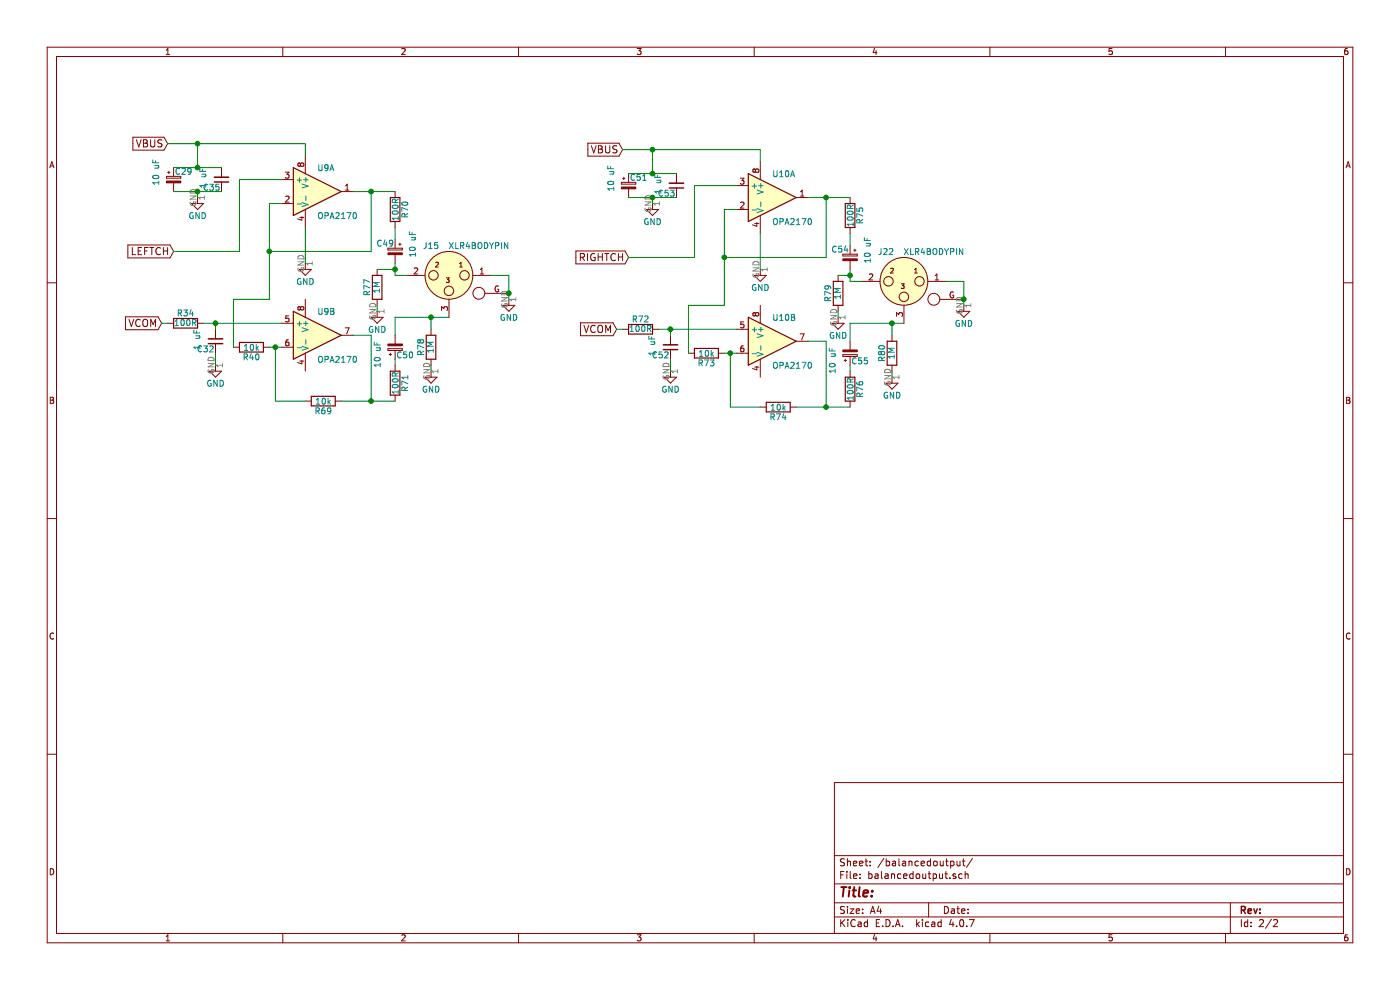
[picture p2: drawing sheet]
EESchema Schematic File Version 2
LIBS:power
LIBS:device
LIBS:switches
LIBS:relays
LIBS:motors
LIBS:transistors
LIBS:conn
LIBS:linear
LIBS:regul
LIBS:74xx
LIBS:cmos4000
LIBS:adc-dac
LIBS:memory
LIBS:xilinx
LIBS:microcontrollers
LIBS:dsp
LIBS:microchip
LIBS:analog_switches
LIBS:motorola
LIBS:texas
LIBS:intel
LIBS:audio
LIBS:interface
LIBS:digital-audio
LIBS:philips
LIBS:display
LIBS:cypress
LIBS:siliconi
LIBS:opto
LIBS:atmel
LIBS:contrib
LIBS:valves
LIBS:pcm2900
LIBS:xlr4
LIBS:AudioMapperUSB-cache
EELAYER 25 0
EELAYER END
$Descr A4 11693 8268
encoding utf-8
Sheet 2 2
Title ""
Date ""
Rev ""
Comp ""
Comment1 ""
Comment2 ""
Comment3 ""
Comment4 ""
$EndDescr
$Comp
L XLR4BODYPIN J15
U 1 1
P 3750 2300
F 0 "J15" H 3900 2550 50  0000 C CNN
F 1 "XLR4BODYPIN" H 3500 2550 50  0000 C CNN
F 2 "AudioMapperUSB:IOXLR3MEH" H 3750 2300 50  0001 C CNN
F 3 "" H 3750 2300 50  0001 C CNN
	1    3750 2300
	-1   0    0    -1  
$EndComp
Text GLabel 1400 1200 0    60   Input ~ 0
VBUS
$Comp
L CP_Small C29
U 1 1
P 1450 1500
F 0 "C29" H 1460 1570 50  0000 L CNN
F 1 "10 uF" V 1300 1450 50  0000 L CNN
F 2 "AudioMapperUSB:CP_1206_HandSoldering" H 1450 1500 50  0001 C CNN
F 3 "" H 1450 1500 50  0001 C CNN
F 4 " C7171" H 1450 1500 60  0001 C CNN "LCSC"
	1    1450 1500
	1    0    0    -1  
$EndComp
$Comp
L C_Small C35
U 1 1
P 1850 1500
F 0 "C35" H 1860 1570 50  0000 L CNN
F 1 "1 uF" V 2000 1400 50  0000 L CNN
F 2 "Capacitors_SMD:C_0805_HandSoldering" H 1850 1500 50  0001 C CNN
F 3 "" H 1850 1500 50  0001 C CNN
F 4 "C28323" H 1850 1500 60  0001 C CNN "LCSC"
	1    1850 1500
	-1   0    0    1   
$EndComp
$Comp
L GND #PWR41
U 1 1
P 1650 1650
F 0 "#PWR41" H 1650 1400 50  0001 C CNN
F 1 "GND" H 1650 1500 50  0000 C CNN
F 2 "" H 1650 1650 50  0001 C CNN
F 3 "" H 1650 1650 50  0001 C CNN
	1    1650 1650
	1    0    0    -1  
$EndComp
$Comp
L LM358 U9
U 1 1
P 2650 1600
F 0 "U9" H 2650 1800 50  0000 L CNN
F 1 "OPA2170" H 2650 1400 50  0000 L CNN
F 2 "Housings_SOIC:SOIC-8_3.9x4.9mm_Pitch1.27mm" H 2650 1600 50  0001 C CNN
F 3 "" H 2650 1600 50  0001 C CNN
F 4 "C56285" H 2650 1600 60  0001 C CNN "LCSC"
	1    2650 1600
	1    0    0    -1  
$EndComp
Text GLabel 1450 2100 0    60   Input ~ 0
LEFTCH
$Comp
L GND #PWR43
U 1 1
P 2550 2200
F 0 "#PWR43" H 2550 1950 50  0001 C CNN
F 1 "GND" H 2550 2050 50  0000 C CNN
F 2 "" H 2550 2200 50  0001 C CNN
F 3 "" H 2550 2200 50  0001 C CNN
	1    2550 2200
	1    0    0    -1  
$EndComp
$Comp
L LM358 U9
U 2 1
P 2650 2800
F 0 "U9" H 2650 3000 50  0000 L CNN
F 1 "OPA2170" H 2650 2600 50  0000 L CNN
F 2 "Housings_SOIC:SOIC-8_3.9x4.9mm_Pitch1.27mm" H 2650 2800 50  0001 C CNN
F 3 "" H 2650 2800 50  0001 C CNN
F 4 "C56285" H 2650 2800 60  0001 C CNN "LCSC"
	2    2650 2800
	1    0    0    -1  
$EndComp
$Comp
L R R40
U 1 1
P 2100 2900
F 0 "R40" V 2180 2900 50  0000 C CNN
F 1 "10k" V 2100 2900 50  0000 C CNN
F 2 "Resistors_SMD:R_0805_HandSoldering" V 2030 2900 50  0001 C CNN
F 3 "" H 2100 2900 50  0001 C CNN
F 4 "C17414" V 2100 2900 60  0001 C CNN "LCSC"
	1    2100 2900
	0    1    1    0   
$EndComp
$Comp
L R R69
U 1 1
P 2700 3350
F 0 "R69" V 2780 3350 50  0000 C CNN
F 1 "10k" V 2700 3350 50  0000 C CNN
F 2 "Resistors_SMD:R_0805_HandSoldering" V 2630 3350 50  0001 C CNN
F 3 "" H 2700 3350 50  0001 C CNN
F 4 "C17414" V 2700 3350 60  0001 C CNN "LCSC"
	1    2700 3350
	0    1    1    0   
$EndComp
Text GLabel 1350 2700 0    60   Input ~ 0
VCOM
$Comp
L GND #PWR46
U 1 1
P 4250 2500
F 0 "#PWR46" H 4250 2250 50  0001 C CNN
F 1 "GND" H 4250 2350 50  0000 C CNN
F 2 "" H 4250 2500 50  0001 C CNN
F 3 "" H 4250 2500 50  0001 C CNN
	1    4250 2500
	1    0    0    -1  
$EndComp
$Comp
L R R70
U 1 1
P 3300 1750
F 0 "R70" V 3380 1750 50  0000 C CNN
F 1 "100R" V 3300 1750 50  0000 C CNN
F 2 "Resistors_SMD:R_0805_HandSoldering" V 3230 1750 50  0001 C CNN
F 3 "" H 3300 1750 50  0001 C CNN
F 4 "C17408" V 3300 1750 60  0001 C CNN "LCSC"
	1    3300 1750
	1    0    0    -1  
$EndComp
$Comp
L CP_Small C49
U 1 1
P 3300 2100
F 0 "C49" H 3310 2170 50  0000 L CNN
F 1 "10 uF" V 3150 2050 50  0000 L CNN
F 2 "AudioMapperUSB:CP_1206_HandSoldering" H 3300 2100 50  0001 C CNN
F 3 "" H 3300 2100 50  0001 C CNN
F 4 " C7171" H 3300 2100 60  0001 C CNN "LCSC"
	1    3300 2100
	-1   0    0    -1  
$EndComp
$Comp
L C_Small C32
U 1 1
P 1800 2850
F 0 "C32" H 1810 2920 50  0000 L CNN
F 1 "1 uF" V 1950 2750 50  0000 L CNN
F 2 "Capacitors_SMD:C_0805_HandSoldering" H 1800 2850 50  0001 C CNN
F 3 "" H 1800 2850 50  0001 C CNN
F 4 "C28323" H 1800 2850 60  0001 C CNN "LCSC"
	1    1800 2850
	-1   0    0    1   
$EndComp
$Comp
L GND #PWR42
U 1 1
P 1800 3050
F 0 "#PWR42" H 1800 2800 50  0001 C CNN
F 1 "GND" H 1800 2900 50  0000 C CNN
F 2 "" H 1800 3050 50  0001 C CNN
F 3 "" H 1800 3050 50  0001 C CNN
	1    1800 3050
	1    0    0    -1  
$EndComp
$Comp
L R R34
U 1 1
P 1550 2700
F 0 "R34" V 1630 2700 50  0000 C CNN
F 1 "100R" V 1550 2700 50  0000 C CNN
F 2 "Resistors_SMD:R_0805_HandSoldering" V 1480 2700 50  0001 C CNN
F 3 "" H 1550 2700 50  0001 C CNN
F 4 "C17408" V 1550 2700 60  0001 C CNN "LCSC"
	1    1550 2700
	0    -1   -1   0   
$EndComp
Wire Wire Line
	1450 1600 1850 1600
Wire Wire Line
	1650 1650 1650 1600
Connection ~ 1650 1600
Wire Wire Line
	1450 1400 1850 1400
Wire Wire Line
	1650 1200 1650 1400
Connection ~ 1650 1400
Wire Wire Line
	2550 1200 2550 1300
Wire Wire Line
	2350 1700 2250 1700
Wire Wire Line
	2250 1700 2250 2500
Wire Wire Line
	2250 2100 3100 2100
Wire Wire Line
	3100 2100 3100 1600
Wire Wire Line
	1400 1200 2550 1200
Connection ~ 1650 1200
Wire Wire Line
	1450 2100 2000 2100
Wire Wire Line
	2000 2100 2000 1500
Wire Wire Line
	2000 1500 2350 1500
Wire Wire Line
	2550 2200 2550 1900
Wire Wire Line
	1950 2900 1950 2500
Wire Wire Line
	1950 2500 2250 2500
Connection ~ 2250 2100
Wire Wire Line
	2250 2900 2350 2900
Wire Wire Line
	2300 2900 2300 3350
Wire Wire Line
	2300 3350 2550 3350
Connection ~ 2300 2900
Wire Wire Line
	2950 2800 3100 2800
Wire Wire Line
	3100 2800 3100 3350
Wire Wire Line
	2850 3350 3300 3350
Connection ~ 3100 1600
Wire Wire Line
	1700 2700 2350 2700
Wire Wire Line
	1800 2750 1800 2700
Connection ~ 1800 2700
Wire Wire Line
	1800 3050 1800 2950
Wire Wire Line
	1400 2700 1350 2700
Wire Wire Line
	2950 1600 3300 1600
Wire Wire Line
	3300 2000 3300 1900
Wire Wire Line
	3300 2200 3300 2300
Wire Wire Line
	3300 2300 3400 2300
$Comp
L R R71
U 1 1
P 3300 3200
F 0 "R71" V 3380 3200 50  0000 C CNN
F 1 "100R" V 3300 3200 50  0000 C CNN
F 2 "Resistors_SMD:R_0805_HandSoldering" V 3230 3200 50  0001 C CNN
F 3 "" H 3300 3200 50  0001 C CNN
F 4 "C17408" V 3300 3200 60  0001 C CNN "LCSC"
	1    3300 3200
	1    0    0    -1  
$EndComp
$Comp
L CP_Small C50
U 1 1
P 3300 2900
F 0 "C50" H 3310 2970 50  0000 L CNN
F 1 "10 uF" V 3150 2850 50  0000 L CNN
F 2 "AudioMapperUSB:CP_1206_HandSoldering" H 3300 2900 50  0001 C CNN
F 3 "" H 3300 2900 50  0001 C CNN
F 4 " C7171" H 3300 2900 60  0001 C CNN "LCSC"
	1    3300 2900
	1    0    0    1   
$EndComp
Connection ~ 3100 3350
Wire Wire Line
	3300 3050 3300 3000
Wire Wire Line
	3300 2800 3300 2650
Wire Wire Line
	3300 2650 3750 2650
Wire Wire Line
	4250 2300 4250 2500
Wire Wire Line
	4250 2300 4100 2300
Connection ~ 4250 2450
$Comp
L XLR4BODYPIN J22
U 1 1
P 7550 2350
F 0 "J22" H 7700 2600 50  0000 C CNN
F 1 "XLR4BODYPIN" H 7300 2600 50  0000 C CNN
F 2 "AudioMapperUSB:IOXLR3MEH" H 7550 2350 50  0001 C CNN
F 3 "" H 7550 2350 50  0001 C CNN
	1    7550 2350
	-1   0    0    -1  
$EndComp
Text GLabel 5200 1250 0    60   Input ~ 0
VBUS
$Comp
L CP_Small C51
U 1 1
P 5250 1550
F 0 "C51" H 5260 1620 50  0000 L CNN
F 1 "10 uF" V 5100 1500 50  0000 L CNN
F 2 "AudioMapperUSB:CP_1206_HandSoldering" H 5250 1550 50  0001 C CNN
F 3 "" H 5250 1550 50  0001 C CNN
F 4 " C7171" H 5250 1550 60  0001 C CNN "LCSC"
	1    5250 1550
	1    0    0    -1  
$EndComp
$Comp
L C_Small C53
U 1 1
P 5650 1550
F 0 "C53" H 5660 1620 50  0000 L CNN
F 1 "1 uF" V 5800 1450 50  0000 L CNN
F 2 "Capacitors_SMD:C_0805_HandSoldering" H 5650 1550 50  0001 C CNN
F 3 "" H 5650 1550 50  0001 C CNN
F 4 "C28323" H 5650 1550 60  0001 C CNN "LCSC"
	1    5650 1550
	-1   0    0    1   
$EndComp
$Comp
L GND #PWR47
U 1 1
P 5450 1700
F 0 "#PWR47" H 5450 1450 50  0001 C CNN
F 1 "GND" H 5450 1550 50  0000 C CNN
F 2 "" H 5450 1700 50  0001 C CNN
F 3 "" H 5450 1700 50  0001 C CNN
	1    5450 1700
	1    0    0    -1  
$EndComp
$Comp
L LM358 U10
U 1 1
P 6450 1650
F 0 "U10" H 6450 1850 50  0000 L CNN
F 1 "OPA2170" H 6450 1450 50  0000 L CNN
F 2 "Housings_SOIC:SOIC-8_3.9x4.9mm_Pitch1.27mm" H 6450 1650 50  0001 C CNN
F 3 "" H 6450 1650 50  0001 C CNN
F 4 "C56285" H 6450 1650 60  0001 C CNN "LCSC"
	1    6450 1650
	1    0    0    -1  
$EndComp
Text GLabel 5250 2150 0    60   Input ~ 0
RIGHTCH
$Comp
L GND #PWR49
U 1 1
P 6350 2250
F 0 "#PWR49" H 6350 2000 50  0001 C CNN
F 1 "GND" H 6350 2100 50  0000 C CNN
F 2 "" H 6350 2250 50  0001 C CNN
F 3 "" H 6350 2250 50  0001 C CNN
	1    6350 2250
	1    0    0    -1  
$EndComp
$Comp
L LM358 U10
U 2 1
P 6450 2850
F 0 "U10" H 6450 3050 50  0000 L CNN
F 1 "OPA2170" H 6450 2650 50  0000 L CNN
F 2 "Housings_SOIC:SOIC-8_3.9x4.9mm_Pitch1.27mm" H 6450 2850 50  0001 C CNN
F 3 "" H 6450 2850 50  0001 C CNN
F 4 "C56285" H 6450 2850 60  0001 C CNN "LCSC"
	2    6450 2850
	1    0    0    -1  
$EndComp
$Comp
L R R73
U 1 1
P 5900 2950
F 0 "R73" V 5980 2950 50  0000 C CNN
F 1 "10k" V 5900 2950 50  0000 C CNN
F 2 "Resistors_SMD:R_0805_HandSoldering" V 5830 2950 50  0001 C CNN
F 3 "" H 5900 2950 50  0001 C CNN
F 4 "C17414" V 5900 2950 60  0001 C CNN "LCSC"
	1    5900 2950
	0    1    1    0   
$EndComp
$Comp
L R R74
U 1 1
P 6500 3400
F 0 "R74" V 6580 3400 50  0000 C CNN
F 1 "10k" V 6500 3400 50  0000 C CNN
F 2 "Resistors_SMD:R_0805_HandSoldering" V 6430 3400 50  0001 C CNN
F 3 "" H 6500 3400 50  0001 C CNN
F 4 "C17414" V 6500 3400 60  0001 C CNN "LCSC"
	1    6500 3400
	0    1    1    0   
$EndComp
Text GLabel 5150 2750 0    60   Input ~ 0
VCOM
$Comp
L GND #PWR52
U 1 1
P 8050 2550
F 0 "#PWR52" H 8050 2300 50  0001 C CNN
F 1 "GND" H 8050 2400 50  0000 C CNN
F 2 "" H 8050 2550 50  0001 C CNN
F 3 "" H 8050 2550 50  0001 C CNN
	1    8050 2550
	1    0    0    -1  
$EndComp
$Comp
L R R75
U 1 1
P 7100 1800
F 0 "R75" V 7180 1800 50  0000 C CNN
F 1 "100R" V 7100 1800 50  0000 C CNN
F 2 "Resistors_SMD:R_0805_HandSoldering" V 7030 1800 50  0001 C CNN
F 3 "" H 7100 1800 50  0001 C CNN
F 4 "C17408" V 7100 1800 60  0001 C CNN "LCSC"
	1    7100 1800
	1    0    0    -1  
$EndComp
$Comp
L CP_Small C54
U 1 1
P 7100 2150
F 0 "C54" H 7110 2220 50  0000 L CNN
F 1 "10 uF" V 6950 2100 50  0000 L CNN
F 2 "AudioMapperUSB:CP_1206_HandSoldering" H 7100 2150 50  0001 C CNN
F 3 "" H 7100 2150 50  0001 C CNN
F 4 " C7171" H 7100 2150 60  0001 C CNN "LCSC"
	1    7100 2150
	-1   0    0    -1  
$EndComp
$Comp
L C_Small C52
U 1 1
P 5600 2900
F 0 "C52" H 5610 2970 50  0000 L CNN
F 1 "1 uF" V 5750 2800 50  0000 L CNN
F 2 "Capacitors_SMD:C_0805_HandSoldering" H 5600 2900 50  0001 C CNN
F 3 "" H 5600 2900 50  0001 C CNN
F 4 "C28323" H 5600 2900 60  0001 C CNN "LCSC"
	1    5600 2900
	-1   0    0    1   
$EndComp
$Comp
L GND #PWR48
U 1 1
P 5600 3100
F 0 "#PWR48" H 5600 2850 50  0001 C CNN
F 1 "GND" H 5600 2950 50  0000 C CNN
F 2 "" H 5600 3100 50  0001 C CNN
F 3 "" H 5600 3100 50  0001 C CNN
	1    5600 3100
	1    0    0    -1  
$EndComp
$Comp
L R R72
U 1 1
P 5350 2750
F 0 "R72" V 5430 2750 50  0000 C CNN
F 1 "100R" V 5350 2750 50  0000 C CNN
F 2 "Resistors_SMD:R_0805_HandSoldering" V 5280 2750 50  0001 C CNN
F 3 "" H 5350 2750 50  0001 C CNN
F 4 "C17408" V 5350 2750 60  0001 C CNN "LCSC"
	1    5350 2750
	0    -1   -1   0   
$EndComp
Wire Wire Line
	5250 1650 5650 1650
Wire Wire Line
	5450 1700 5450 1650
Connection ~ 5450 1650
Wire Wire Line
	5250 1450 5650 1450
Wire Wire Line
	5450 1250 5450 1450
Connection ~ 5450 1450
Wire Wire Line
	6350 1250 6350 1350
Wire Wire Line
	6150 1750 6050 1750
Wire Wire Line
	6050 1750 6050 2550
Wire Wire Line
	6050 2150 6900 2150
Wire Wire Line
	6900 2150 6900 1650
Wire Wire Line
	5200 1250 6350 1250
Connection ~ 5450 1250
Wire Wire Line
	5250 2150 5800 2150
Wire Wire Line
	5800 2150 5800 1550
Wire Wire Line
	5800 1550 6150 1550
Wire Wire Line
	6350 2250 6350 1950
Wire Wire Line
	5750 2950 5750 2550
Wire Wire Line
	5750 2550 6050 2550
Connection ~ 6050 2150
Wire Wire Line
	6050 2950 6150 2950
Wire Wire Line
	6100 2950 6100 3400
Wire Wire Line
	6100 3400 6350 3400
Connection ~ 6100 2950
Wire Wire Line
	6750 2850 6900 2850
Wire Wire Line
	6900 2850 6900 3400
Wire Wire Line
	6650 3400 7100 3400
Connection ~ 6900 1650
Wire Wire Line
	5500 2750 6150 2750
Wire Wire Line
	5600 2800 5600 2750
Connection ~ 5600 2750
Wire Wire Line
	5600 3100 5600 3000
Wire Wire Line
	5200 2750 5150 2750
Wire Wire Line
	6750 1650 7100 1650
Wire Wire Line
	7100 2050 7100 1950
Wire Wire Line
	7100 2250 7100 2350
Wire Wire Line
	7100 2350 7200 2350
$Comp
L R R76
U 1 1
P 7100 3250
F 0 "R76" V 7180 3250 50  0000 C CNN
F 1 "100R" V 7100 3250 50  0000 C CNN
F 2 "Resistors_SMD:R_0805_HandSoldering" V 7030 3250 50  0001 C CNN
F 3 "" H 7100 3250 50  0001 C CNN
F 4 "C17408" V 7100 3250 60  0001 C CNN "LCSC"
	1    7100 3250
	1    0    0    -1  
$EndComp
$Comp
L CP_Small C55
U 1 1
P 7100 2950
F 0 "C55" H 7110 3020 50  0000 L CNN
F 1 "10 uF" V 6950 2900 50  0000 L CNN
F 2 "AudioMapperUSB:CP_1206_HandSoldering" H 7100 2950 50  0001 C CNN
F 3 "" H 7100 2950 50  0001 C CNN
F 4 " C7171" H 7100 2950 60  0001 C CNN "LCSC"
	1    7100 2950
	1    0    0    1   
$EndComp
Connection ~ 6900 3400
Wire Wire Line
	7100 3100 7100 3050
Wire Wire Line
	7100 2850 7100 2700
Wire Wire Line
	7100 2700 7550 2700
Wire Wire Line
	8050 2350 8050 2550
Wire Wire Line
	8050 2350 7900 2350
Connection ~ 8050 2500
$Comp
L R R78
U 1 1
P 3600 2900
F 0 "R78" V 3680 2900 50  0000 C CNN
F 1 "1M" V 3600 2900 50  0000 C CNN
F 2 "Resistors_SMD:R_0805_HandSoldering" V 3530 2900 50  0001 C CNN
F 3 "" H 3600 2900 50  0001 C CNN
F 4 "C17514" V 3600 2900 60  0001 C CNN "LCSC"
	1    3600 2900
	-1   0    0    1   
$EndComp
$Comp
L GND #PWR45
U 1 1
P 3600 3100
F 0 "#PWR45" H 3600 2850 50  0001 C CNN
F 1 "GND" H 3600 2950 50  0000 C CNN
F 2 "" H 3600 3100 50  0001 C CNN
F 3 "" H 3600 3100 50  0001 C CNN
	1    3600 3100
	1    0    0    -1  
$EndComp
Wire Wire Line
	3600 3100 3600 3050
Wire Wire Line
	3600 2750 3600 2650
Connection ~ 3600 2650
$Comp
L R R77
U 1 1
P 3150 2400
F 0 "R77" V 3230 2400 50  0000 C CNN
F 1 "1M" V 3150 2400 50  0000 C CNN
F 2 "Resistors_SMD:R_0805_HandSoldering" V 3080 2400 50  0001 C CNN
F 3 "" H 3150 2400 50  0001 C CNN
F 4 "C17514" V 3150 2400 60  0001 C CNN "LCSC"
	1    3150 2400
	-1   0    0    1   
$EndComp
Wire Wire Line
	3300 2250 3150 2250
Connection ~ 3300 2250
$Comp
L GND #PWR44
U 1 1
P 3150 2600
F 0 "#PWR44" H 3150 2350 50  0001 C CNN
F 1 "GND" H 3150 2450 50  0000 C CNN
F 2 "" H 3150 2600 50  0001 C CNN
F 3 "" H 3150 2600 50  0001 C CNN
	1    3150 2600
	1    0    0    -1  
$EndComp
Wire Wire Line
	3150 2600 3150 2550
$Comp
L R R80
U 1 1
P 7450 2950
F 0 "R80" V 7530 2950 50  0000 C CNN
F 1 "1M" V 7450 2950 50  0000 C CNN
F 2 "Resistors_SMD:R_0805_HandSoldering" V 7380 2950 50  0001 C CNN
F 3 "" H 7450 2950 50  0001 C CNN
F 4 "C17514" V 7450 2950 60  0001 C CNN "LCSC"
	1    7450 2950
	-1   0    0    1   
$EndComp
$Comp
L GND #PWR51
U 1 1
P 7450 3150
F 0 "#PWR51" H 7450 2900 50  0001 C CNN
F 1 "GND" H 7450 3000 50  0000 C CNN
F 2 "" H 7450 3150 50  0001 C CNN
F 3 "" H 7450 3150 50  0001 C CNN
	1    7450 3150
	1    0    0    -1  
$EndComp
Wire Wire Line
	7450 3150 7450 3100
Wire Wire Line
	7450 2800 7450 2700
Connection ~ 7450 2700
$Comp
L R R79
U 1 1
P 7000 2450
F 0 "R79" V 7080 2450 50  0000 C CNN
F 1 "1M" V 7000 2450 50  0000 C CNN
F 2 "Resistors_SMD:R_0805_HandSoldering" V 6930 2450 50  0001 C CNN
F 3 "" H 7000 2450 50  0001 C CNN
F 4 "C17514" V 7000 2450 60  0001 C CNN "LCSC"
	1    7000 2450
	-1   0    0    1   
$EndComp
Wire Wire Line
	7100 2300 7000 2300
Connection ~ 7100 2300
$Comp
L GND #PWR50
U 1 1
P 7000 2650
F 0 "#PWR50" H 7000 2400 50  0001 C CNN
F 1 "GND" H 7000 2500 50  0000 C CNN
F 2 "" H 7000 2650 50  0001 C CNN
F 3 "" H 7000 2650 50  0001 C CNN
	1    7000 2650
	1    0    0    -1  
$EndComp
Wire Wire Line
	7000 2650 7000 2600
$EndSCHEMATC
